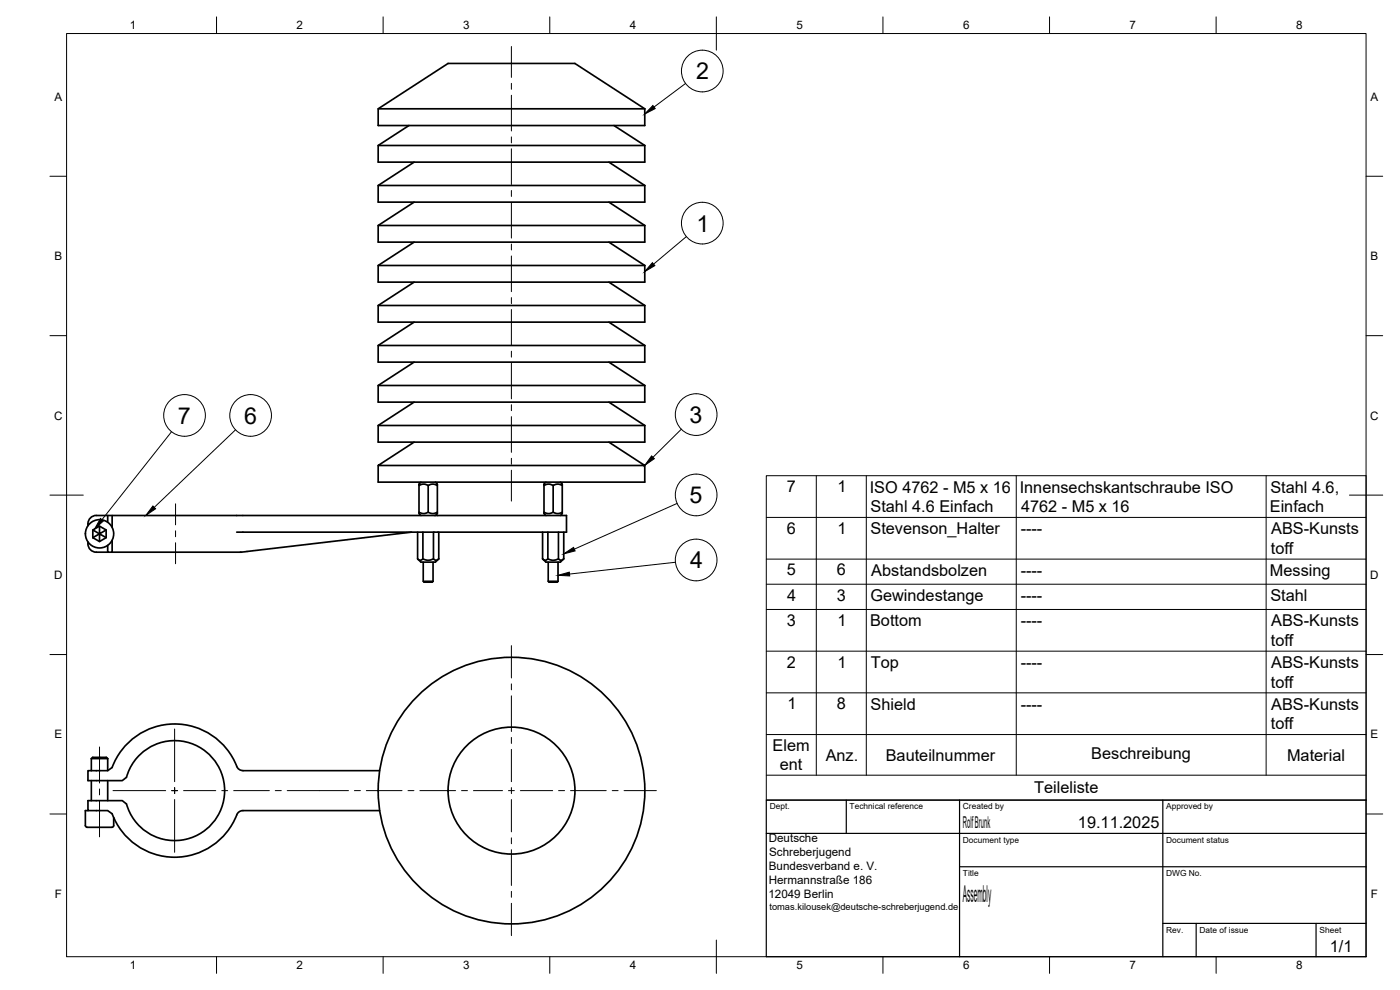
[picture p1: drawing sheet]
<svg xmlns="http://www.w3.org/2000/svg" width="420mm" height="297mm" viewBox="0 0 420 297" stroke-linecap="round" stroke-linejoin="round" font-family="sans-serif">
<!-- layer: Visible -->
<g fill="none" stroke="#000" stroke-width=".51">
<path d="M113.5 32.6h80M113.5 32.6l21-13.6h38l21 13.6v5.1h-80zM122.7 37.7l-9.2 6v4.9h80v-4.9M184.3 37.7l9.2 6M113.5 55.7h80M113.5 43.7h80M124.3 48.6l-10.8 7.1v4.9h80v-4.9M182.7 48.6l10.8 7.1M113.5 79.7h80M113.5 67.7h80M124.3 72.7l-10.8 7v5h80v-5M124.3 60.6l-10.8 7.1v5h80v-5"/>
<path d="M182.7 72.7l10.8 7M182.7 60.6l10.8 7.1M113.5 91.7h80M124.3 96.7l-10.8 7v5h80v-5M124.3 84.7l-10.8 7v5h80v-5M182.7 96.7l10.8 7M182.7 84.7l10.8 7M113.5 115.7h80M113.5 103.7h80M124.3 108.7l-10.8 7v5h80v-5M182.7 108.7l10.8 7M113.5 127.7h80"/>
<path d="M113.5 139.7v5h80v-5M124.3 120.7l-10.8 7v5h80v-5M124.3 132.7l-10.8 7h80l-10.8-7M182.7 120.7l10.8 7M27.9 159l2-1.1 2 1.1v2.3l-2 1.2-2-1.2zM27.9 159l2 1.2-2 1.1M28.9 154.7h141.1v5h-99M28.9 154.7a2.59 2.59 0 0 0-2.5 3M29.9 157.9v2.3l2-1.2M32.3 154.7v2M33.7 154.7v3.5M123.5 159.7l-51.3 6"/>
<path d="M125.3 159.7v8l1 1h4.4l1-1M125.8 145.7v8M126.3 144.7l-.5 .6v.4l1.1-.4 1.6 .4M126.3 154.7l-.5-.6v-.4l1.2 .4 1.5-.4 .9 .4h.8l1.1-.4v.4l-.6 .6M126.9 159.7v8M128.5 145.7v8M130.1 159.7v8M130.7 144.7l.6 .6v.4l-1.2-.4-1.6 .4M131.3 145.7v8M131.7 159.7v8M162.8 159.7v8M163.3 145.7v8"/>
<path d="M163.8 144.7l-.5 .6v.4l1.1-.4 1.6 .4 1.6-.4 1.1 .4v-.4l-.5-.6M163.8 154.7l-.5-.6v-.4l1.2 .4 1.5-.4 .9 .4h.8l1-.4v.4l-.5 .6M164.4 159.7v8M166 145.7v8M167.6 159.7v8M168.7 145.7v8M169.2 159.7v8M26.4 162.6a2.59 2.59 0 0 0 2.5 3.1h3.4M31.9 161.3l-2-1.1v2.3M33.7 162.1v3.6h-1.4v-2.1M33.7 165.7h38.7M125.3 167.7l.7 .4 .9-.4 1.3 .4 1.9-.4 .9 .4 .7-.4"/>
<path d="M127 174.4h3M127 168.7v5.7l.3 .3h2.4l.3-.3M130 168.7v5.7M162.8 167.7l.7 .4 .9-.4 1.3 .4 1.9-.4 .9 .4 .7-.4M162.8 167.7l1 1h4.4l1-1M164.5 174.4h3M164.5 168.7v5.7l.3 .3h2.4l.3-.3M167.5 168.7v5.7M27.4 227.6h4.9M27.4 227.6a2.72 2.72 0 0 1 2.5-.4h.4a2.33 2.33 0 0 1 2 .4M27.4 227.6v3.6M27.4 234.2v6"/>
<path d="M32.3 227.6v3.6M32.3 234.2v6M113.9 231.2h-41.5a1.94 1.94 0 0 1-1.3-1.3 20 20 0 0 0-18.9-12.7 20 20 0 0 0-18.5 13.1l-1.4 .9h-5.9v3h10.3l1.3-1a15 15 0 0 1 23.1-8.2 15 15 0 0 1-.1 24.6 15 15 0 0 1-23.1-8.4l-1.2-1h-10.3v3h5.9l1.4 1a20.1 20.1 0 0 0 18.8 13 20.1 20.1 0 0 0 18.8-13.1l.7-.7 .9-.2h41M26.4 243.2h-.8v4.5M34.1 245.3v2.4a1.37 1.37 0 0 1-1.8 .5h-5.3a1.04 1.04 0 0 1-1.4-.5"/>
<circle cx="29.9" cy="160.2" r="4.2"/>
<circle cx="153.5" cy="237.2" r="40"/>
<circle cx="153.5" cy="237.2" r="19"/>
</g>
<!-- layer: BORDER -->
<g fill="none" stroke="#000" stroke-width=".3">
<path d="M20 10.1h390v276.9h-390zM65 5.1v5M115 5.1v5M165 5.1v5M215 5.1v10M265 5.1v5M315 5.1v5M365 5.1v5M15 52.9h5M410 52.9h5M15 100.7h5M410 100.7h5"/>
<path d="M15 148.6h10M405 148.6h10M15 196.4h5M410 196.4h5M15 244.2h5M410 244.2h5M65 287v5M115 287v5M165 287v5M215 282.1v9.9M265 287v5M315 287v5"/>
<path d="M365 287v5"/>
</g>
<!-- layer: Smart Centers -->
<g fill="none" stroke="#000" stroke-width=".3">
<path d="M153.5 14v9.2M153.5 25v1.8M153.5 28.6v10.7M153.5 41.1v1.8M153.5 44.6v10.8M153.5 57.2v1.7M153.5 60.7v10.7M153.5 73.2v1.8M153.5 76.8v10.7M153.5 89.3v1.8M153.5 92.9v10.7M153.5 105.4v1.8"/>
<path d="M153.5 109v10.7M153.5 121.4v1.8M153.5 125v10.7M153.5 137.5v1.8M52.7 151.2v6.3M52.7 159.3v1.7M153.5 141.1v9.3M52.7 162.8v6.3M153.5 193.7v9.7M52.4 218.7v15.8M153.5 205.2v1.8M153.5 208.8v10.7"/>
<path d="M29.9 224.1v10.8M29.9 236.7v1.8M33.9 237.2h15.8M51.5 237.2h1.8M52.4 236.3v1.8M52.4 239.9v15.8M55.1 237.2h9.6M66.5 237.2h1.8M70.1 237.2h10.7M82.6 237.2h1.8M86.2 237.2h18.4M106.4 237.2h1.8"/>
<path d="M109.9 237.2h10.7M122.4 237.2h1.8M126 237.2h10.7M138.5 237.2h1.8M142.1 237.2h8.7M152.6 237.2h1.8M153.5 221.3v1.8M153.5 224.8v9.7M153.5 236.3v1.8M153.5 239.9v9.7M156.2 237.2h9.7M167.6 237.2h1.8"/>
<path d="M171.2 237.2h10.7M183.7 237.2h1.8M187.3 237.2h9.7M29.9 240.3v10.8M153.5 251.4v1.8M153.5 254.9v10.8M153.5 267.4v1.8M153.5 271v9.7"/>
</g>
<!-- layer: Balloons -->
<g fill="none" stroke="#000" stroke-width=".3">
<circle cx="210.8" cy="21.3" r="6.3"/>
<circle cx="210.8" cy="66.9" r="6.3"/>
<circle cx="55.4" cy="124.6" r="6.3"/>
<circle cx="75.2" cy="124.6" r="6.3"/>
<circle cx="208.9" cy="124.4" r="6.3"/>
<circle cx="208.9" cy="148.5" r="6.3"/>
<circle cx="208.9" cy="168" r="6.3"/>
</g>
<!-- layer: 0 -->
<path d="M195.9 31.7l.7 .9-3.1 1.6zM195.8 78.8l.7 .9-3 1.8zM195.6 136.8l.8 .8-2.9 2zM30.1 155.6l1 .7-2.7 2.4zM45.9 151.8l.8 .9-2.9 2zM167.4 172.6l3.5-.9 .1 1.1zM169.2 166.2l2.9-2 .5 1.1z" fill="#000" stroke="#000" stroke-width=".3"/>
<path d="M205.7 25l-9.4 7.1M206 71l-9.8 8.3M51.5 129.5l-20.9 26.4M70.7 129l-24.4 23.2M204.5 128.8l-8.5 8.4M203.2 151.1l-30.8 13.7M202.7 168.7l-31.8 3.5" fill="none" stroke="#000" stroke-width=".3"/>
<!-- layer: TITLEBLOCK -->
<path d="M230 240.1h180v46.9h-180zM230 250h180M254 240.1v9.9M288 240.1v46.9M349 240.1v46.9M288 260.1h122M349 277.1h61M359 277.1v9.9M395 277.1v9.9" fill="none" stroke="#000" stroke-width=".36"/>
<!-- layer: Parts Lists -->
<g fill="none" stroke="#000" stroke-width=".3">
<path d="M230 142.7h180v97.4h-180zM230 155.2h180M245 142.7v89.9M260 142.7v89.9M305 142.7v89.9M380 142.7v89.9M230 175.3h180M230 167.8h180M230 195.4h180M230 182.9h180M230 207.9h180M230 232.6h180"/>
<path d="M230 220.4h180"/>
</g>
<g font-size="7">
<text x="208.9" y="23.8">2</text>
<text x="209.1" y="69.5">1</text>
<text x="53.4" y="127.2">7</text>
<text x="73.3" y="127.1">6</text>
<text x="207" y="126.9">3</text>
<text x="207" y="151">5</text>
<text x="207.1" y="170.5">4</text>
<text x="289" y="270.6">Assembly</text>
</g>
<g font-size="4.9">
<text x="236.1" y="147.6">7</text>
<text x="251.3" y="147.6">1</text>
<text x="261" y="147.8">ISO 4762 - M5 x 16</text>
<text x="306" y="147.8">Innensechskantschraube ISO</text>
<text x="381.3" y="147.8">Stahl 4.6,</text>
<text x="261.3" y="153.7">Stahl 4.6 Einfach</text>
<text x="306.4" y="153.6">4762 - M5 x 16</text>
<text x="381.1" y="153.7">Einfach</text>
<text x="236.1" y="160.2">6</text>
<text x="251.3" y="160.2">1</text>
<text x="261.3" y="160.3">Stevenson_Halter</text>
<text x="306.3" y="160.2">----</text>
<text x="381.5" y="160.3">ABS-Kunsts</text>
<text x="381.4" y="166.2">toff</text>
<text x="236.1" y="172.6">5</text>
<text x="251.1" y="172.7">6</text>
<text x="261.5" y="172.7">Abstandsbolzen</text>
<text x="306.3" y="172.7">----</text>
<text x="381.1" y="172.7">Messing</text>
<text x="236.2" y="180.2">4</text>
<text x="251.1" y="180.2">3</text>
<text x="261.2" y="180.3">Gewindestange</text>
<text x="306.3" y="180.3">----</text>
<text x="381.3" y="180.3">Stahl</text>
<text x="236.1" y="187.8">3</text>
<text x="251.3" y="187.8">1</text>
<text x="261.1" y="187.9">Bottom</text>
<text x="306.3" y="187.9">----</text>
<text x="381.5" y="187.9">ABS-Kunsts</text>
<text x="381.4" y="193.8">toff</text>
<text x="236.2" y="200.3">2</text>
<text x="251.3" y="200.3">1</text>
<text x="261.4" y="200.4">Top</text>
<text x="306.3" y="200.4">----</text>
<text x="381.5" y="200.4">ABS-Kunsts</text>
<text x="381.4" y="206.3">toff</text>
<text x="236.3" y="212.8">1</text>
<text x="251.1" y="212.8">8</text>
<text x="261.3" y="212.9">Shield</text>
<text x="306.3" y="212.9">----</text>
<text x="381.5" y="212.9">ABS-Kunsts</text>
<text x="381.4" y="218.8">toff</text>
<text x="231.9" y="225.3">Elem</text>
<text x="327.5" y="227.7">Beschreibung</text>
<text x="234" y="231.1">ent</text>
<text x="247.8" y="228.2">Anz.</text>
<text x="265.8" y="228.2">Bauteilnummer</text>
<text x="386.3" y="228.2">Material</text>
<text x="310.4" y="238">Teileliste</text>
<text x="289" y="248.5">Rolf Brunk</text>
<text x="323.5" y="248.5">19.11.2025</text>
<text x="399.1" y="285.7">1/1</text>
</g>
<g font-size="3.5">
<text x="39" y="8.8">1</text>
<text x="89" y="8.8">2</text>
<text x="139" y="8.8">3</text>
<text x="189" y="8.8">4</text>
<text x="239" y="8.8">5</text>
<text x="289" y="8.8">6</text>
<text x="339" y="8.8">7</text>
<text x="389" y="8.8">8</text>
<text x="16.3" y="30.2">A</text>
<text x="411.3" y="30.2">A</text>
<text x="16.3" y="78">B</text>
<text x="411.3" y="78">B</text>
<text x="16.2" y="125.9">C</text>
<text x="411.2" y="125.9">C</text>
<text x="16.2" y="173.7">D</text>
<text x="411.2" y="173.7">D</text>
<text x="16.3" y="221.6">E</text>
<text x="411.3" y="221.6">E</text>
<text x="230.7" y="252.5">Deutsche</text>
<text x="230.8" y="256.8">Schreberjugend</text>
<text x="230.7" y="260.9">Bundesverband e. V.</text>
<text x="16.4" y="269.4">F</text>
<text x="230.6" y="269.3">12049 Berlin</text>
<text x="230.7" y="265.1">Hermannstraße 186</text>
<text x="411.4" y="269.4">F</text>
<text x="39" y="290.8">1</text>
<text x="89" y="290.8">2</text>
<text x="139" y="290.8">3</text>
<text x="189" y="290.8">4</text>
<text x="239" y="290.8">5</text>
<text x="289" y="290.8">6</text>
<text x="339" y="290.8">7</text>
<text x="389" y="290.8">8</text>
</g>
<text font-size="2.8" x="230.9" y="273">tomas.kilousek@deutsche-schreberjugend.de</text>
<g font-size="2.5">
<text x="231" y="242.9">Dept.</text>
<text x="255" y="242.9">Technical reference</text>
<text x="289" y="242.9">Created by</text>
<text x="350" y="242.9">Approved by</text>
<text x="289" y="252.8">Document type</text>
<text x="350" y="252.8">Document status</text>
<text x="289" y="262.9">Title</text>
<text x="350" y="262.9">DWG No.</text>
<text x="350" y="279.9">Rev.</text>
<text x="360" y="279.9">Date of issue</text>
<text x="396" y="279.9">Sheet</text>
</g>
</svg>
